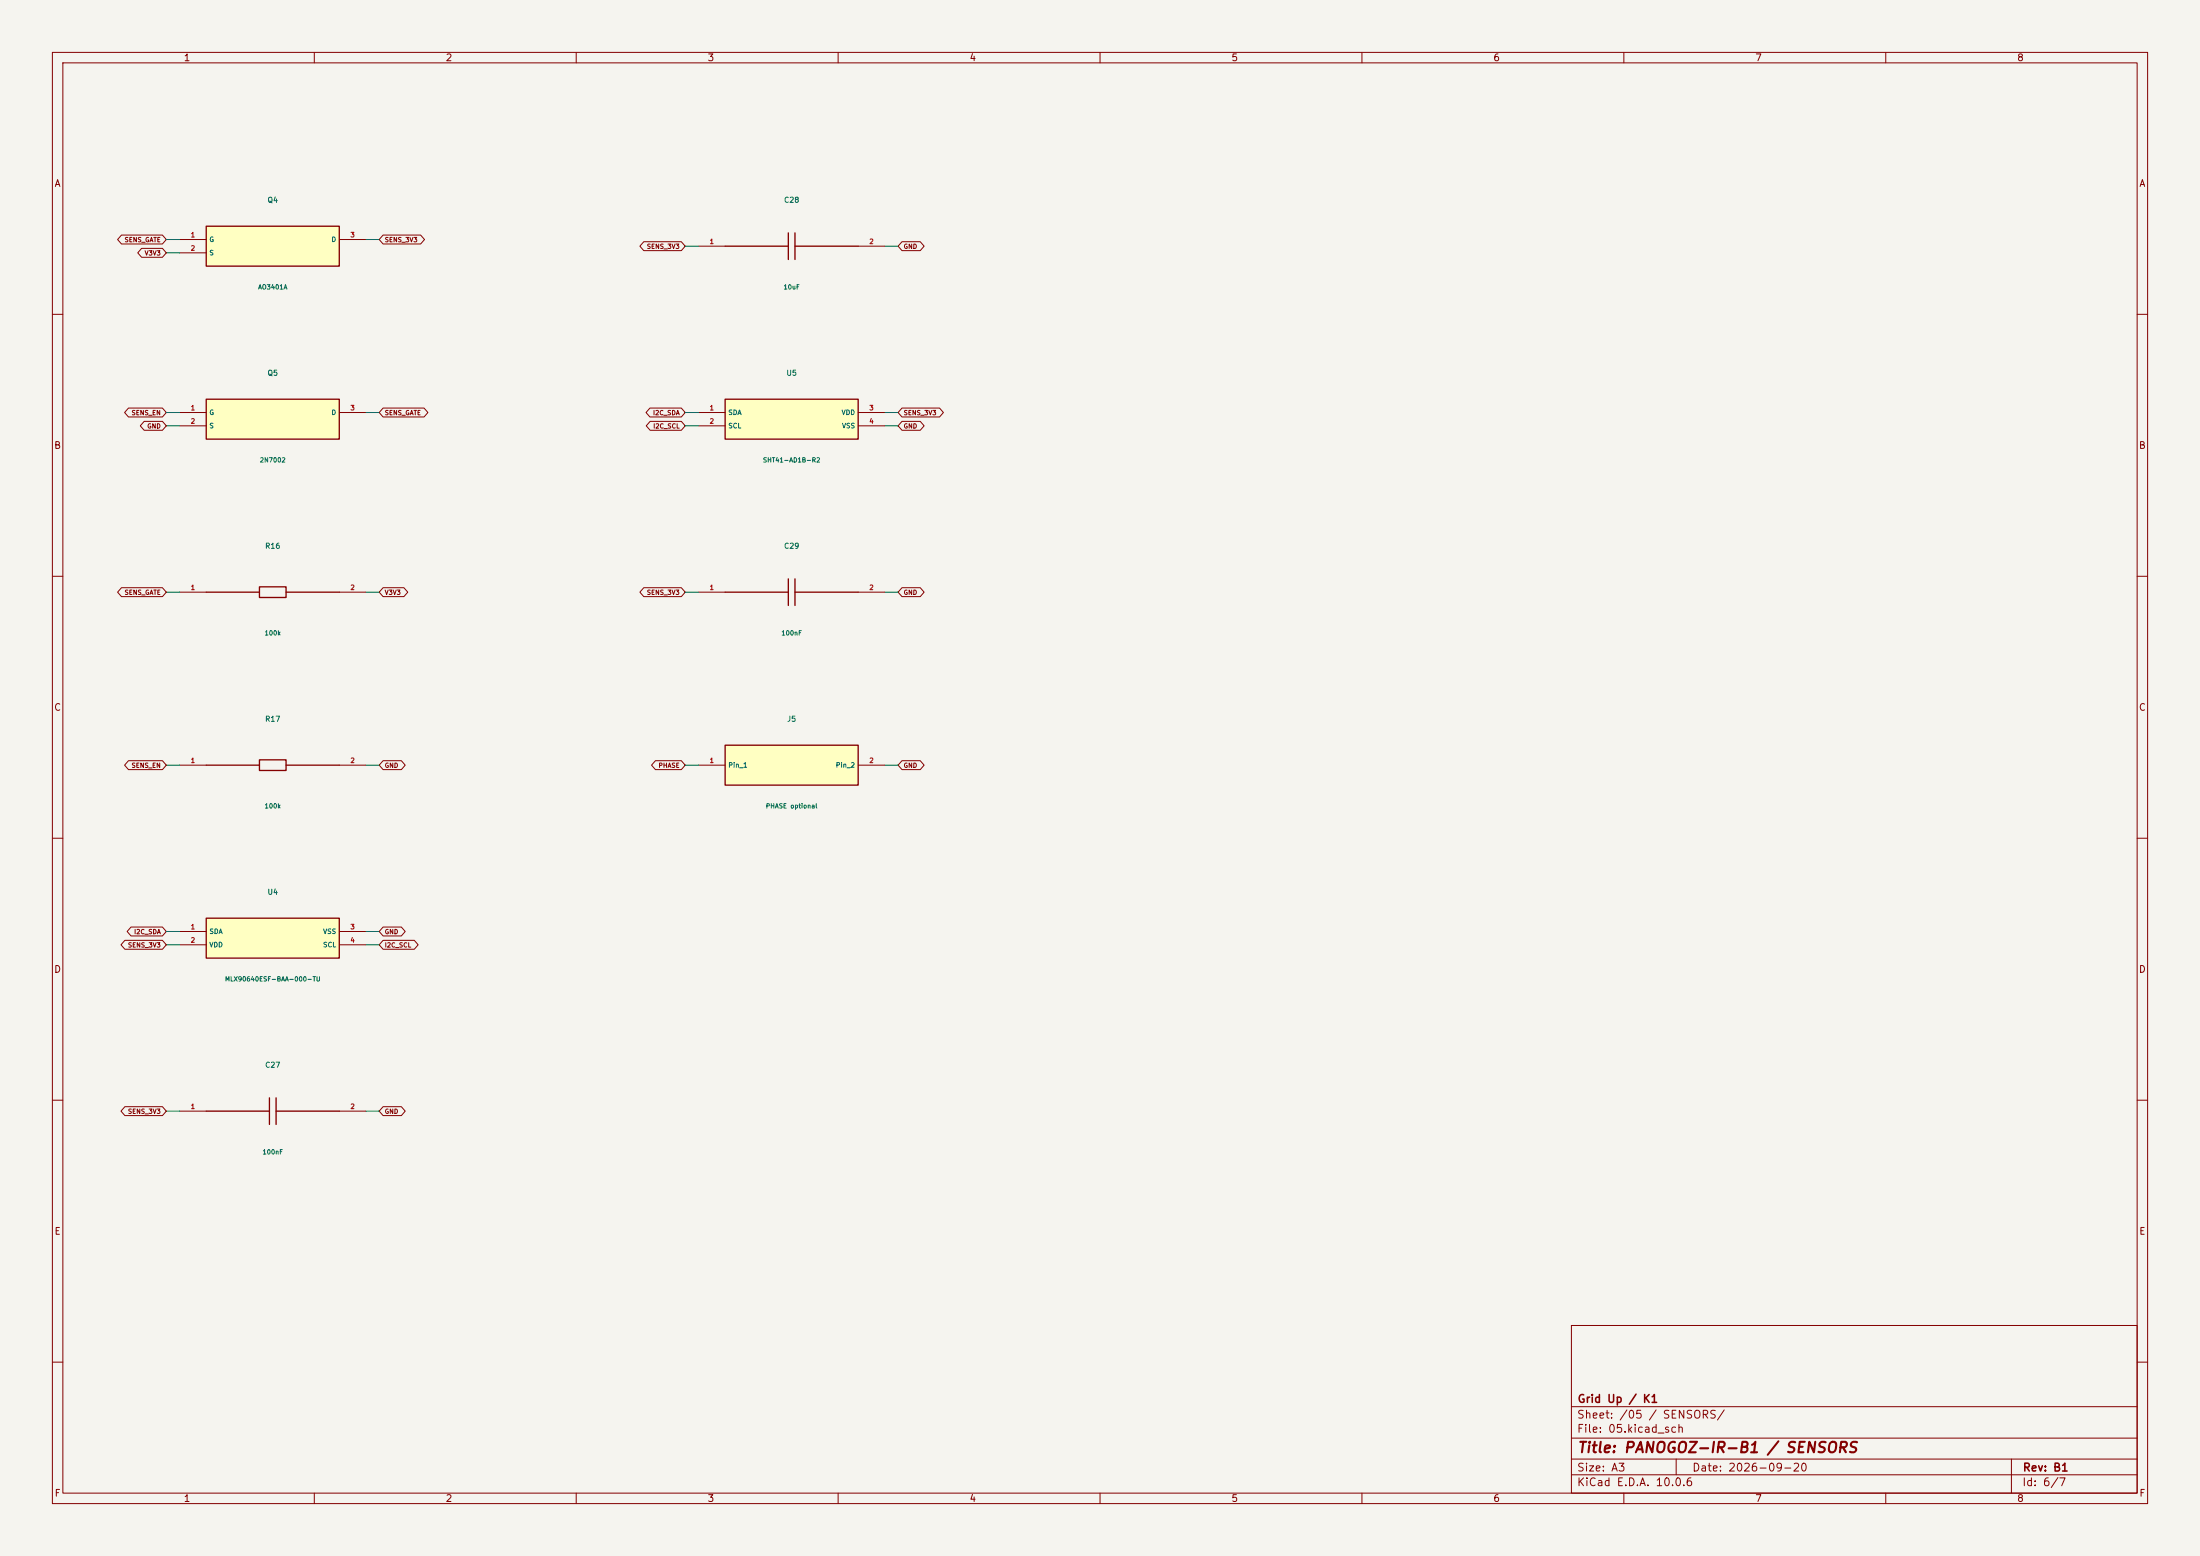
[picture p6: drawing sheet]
(kicad_sch (version 20250114) (generator "eeschema") (paper "A3") (title_block (title "PANOGOZ-IR-B1 / SENSORS") (date "2026-09-20") (rev "B1") (company "Grid Up / K1")) (lib_symbols (symbol "B1:Q4" (pin_names (offset .5)) (in_bom yes) (on_board yes) (property "Reference" "U" (at 0 8.81 0) (effects (font (size 1 1)))) (property "Value" "AO3401A" (at 0 -6.8100000000000005 0) (effects (font (size 1 1)))) (symbol "Q4_0_1" (rectangle (start -12.7 3.81) (end 12.7 -3.81) (stroke (width .254) (type default)) (fill (type background)))) (symbol "Q4_1_1" (pin input line (at -17.78 1.27 0) (length 5.08) (name "G" (effects (font (size .9 .9)))) (number "1" (effects (font (size .9 .9))))) (pin passive line (at -17.78 -1.27 0) (length 5.08) (name "S" (effects (font (size .9 .9)))) (number "2" (effects (font (size .9 .9))))) (pin passive line (at 17.78 1.27 180) (length 5.08) (name "D" (effects (font (size .9 .9)))) (number "3" (effects (font (size .9 .9))))))) (symbol "B1:Q5" (pin_names (offset .5)) (in_bom yes) (on_board yes) (property "Reference" "U" (at 0 8.81 0) (effects (font (size 1 1)))) (property "Value" "2N7002" (at 0 -6.8100000000000005 0) (effects (font (size 1 1)))) (symbol "Q5_0_1" (rectangle (start -12.7 3.81) (end 12.7 -3.81) (stroke (width .254) (type default)) (fill (type background)))) (symbol "Q5_1_1" (pin input line (at -17.78 1.27 0) (length 5.08) (name "G" (effects (font (size .9 .9)))) (number "1" (effects (font (size .9 .9))))) (pin passive line (at -17.78 -1.27 0) (length 5.08) (name "S" (effects (font (size .9 .9)))) (number "2" (effects (font (size .9 .9))))) (pin passive line (at 17.78 1.27 180) (length 5.08) (name "D" (effects (font (size .9 .9)))) (number "3" (effects (font (size .9 .9))))))) (symbol "B1:R16" (pin_names (offset .5)) (in_bom yes) (on_board yes) (property "Reference" "U" (at 0 8.81 0) (effects (font (size 1 1)))) (property "Value" "100k" (at 0 -6.8100000000000005 0) (effects (font (size 1 1)))) (symbol "R16_0_1" (rectangle (start -2.54 1.016) (end 2.54 -1.016) (stroke (width .254) (type default)) (fill (type none))) (polyline (pts (xy -12.7 0) (xy -2.54 0)) (stroke (width .254) (type default)) (fill (type none))) (polyline (pts (xy 2.54 0) (xy 12.7 0)) (stroke (width .254) (type default)) (fill (type none)))) (symbol "R16_1_1" (pin passive line (at -17.78 0.0 0) (length 5.08) (name "" (effects (font (size .9 .9)))) (number "1" (effects (font (size .9 .9))))) (pin passive line (at 17.78 0.0 180) (length 5.08) (name "" (effects (font (size .9 .9)))) (number "2" (effects (font (size .9 .9))))))) (symbol "B1:R17" (pin_names (offset .5)) (in_bom yes) (on_board yes) (property "Reference" "U" (at 0 8.81 0) (effects (font (size 1 1)))) (property "Value" "100k" (at 0 -6.8100000000000005 0) (effects (font (size 1 1)))) (symbol "R17_0_1" (rectangle (start -2.54 1.016) (end 2.54 -1.016) (stroke (width .254) (type default)) (fill (type none))) (polyline (pts (xy -12.7 0) (xy -2.54 0)) (stroke (width .254) (type default)) (fill (type none))) (polyline (pts (xy 2.54 0) (xy 12.7 0)) (stroke (width .254) (type default)) (fill (type none)))) (symbol "R17_1_1" (pin passive line (at -17.78 0.0 0) (length 5.08) (name "" (effects (font (size .9 .9)))) (number "1" (effects (font (size .9 .9))))) (pin passive line (at 17.78 0.0 180) (length 5.08) (name "" (effects (font (size .9 .9)))) (number "2" (effects (font (size .9 .9))))))) (symbol "B1:U4" (pin_names (offset .5)) (in_bom yes) (on_board yes) (property "Reference" "U" (at 0 8.81 0) (effects (font (size 1 1)))) (property "Value" "MLX90640ESF-BAA-000-TU" (at 0 -6.8100000000000005 0) (effects (font (size 1 1)))) (symbol "U4_0_1" (rectangle (start -12.7 3.81) (end 12.7 -3.81) (stroke (width .254) (type default)) (fill (type background)))) (symbol "U4_1_1" (pin bidirectional line (at -17.78 1.27 0) (length 5.08) (name "SDA" (effects (font (size .9 .9)))) (number "1" (effects (font (size .9 .9))))) (pin power_in line (at -17.78 -1.27 0) (length 5.08) (name "VDD" (effects (font (size .9 .9)))) (number "2" (effects (font (size .9 .9))))) (pin power_in line (at 17.78 1.27 180) (length 5.08) (name "VSS" (effects (font (size .9 .9)))) (number "3" (effects (font (size .9 .9))))) (pin input line (at 17.78 -1.27 180) (length 5.08) (name "SCL" (effects (font (size .9 .9)))) (number "4" (effects (font (size .9 .9))))))) (symbol "B1:C27" (pin_names (offset .5)) (in_bom yes) (on_board yes) (property "Reference" "U" (at 0 8.81 0) (effects (font (size 1 1)))) (property "Value" "100nF" (at 0 -6.8100000000000005 0) (effects (font (size 1 1)))) (symbol "C27_0_1" (polyline (pts (xy -0.635 -2.54) (xy -0.635 2.54)) (stroke (width .254) (type default)) (fill (type none))) (polyline (pts (xy 0.635 -2.54) (xy 0.635 2.54)) (stroke (width .254) (type default)) (fill (type none))) (polyline (pts (xy -12.7 0) (xy -0.635 0)) (stroke (width .254) (type default)) (fill (type none))) (polyline (pts (xy 0.635 0) (xy 12.7 0)) (stroke (width .254) (type default)) (fill (type none)))) (symbol "C27_1_1" (pin passive line (at -17.78 0.0 0) (length 5.08) (name "" (effects (font (size .9 .9)))) (number "1" (effects (font (size .9 .9))))) (pin passive line (at 17.78 0.0 180) (length 5.08) (name "" (effects (font (size .9 .9)))) (number "2" (effects (font (size .9 .9))))))) (symbol "B1:C28" (pin_names (offset .5)) (in_bom yes) (on_board yes) (property "Reference" "U" (at 0 8.81 0) (effects (font (size 1 1)))) (property "Value" "10uF" (at 0 -6.8100000000000005 0) (effects (font (size 1 1)))) (symbol "C28_0_1" (polyline (pts (xy -0.635 -2.54) (xy -0.635 2.54)) (stroke (width .254) (type default)) (fill (type none))) (polyline (pts (xy 0.635 -2.54) (xy 0.635 2.54)) (stroke (width .254) (type default)) (fill (type none))) (polyline (pts (xy -12.7 0) (xy -0.635 0)) (stroke (width .254) (type default)) (fill (type none))) (polyline (pts (xy 0.635 0) (xy 12.7 0)) (stroke (width .254) (type default)) (fill (type none)))) (symbol "C28_1_1" (pin passive line (at -17.78 0.0 0) (length 5.08) (name "" (effects (font (size .9 .9)))) (number "1" (effects (font (size .9 .9))))) (pin passive line (at 17.78 0.0 180) (length 5.08) (name "" (effects (font (size .9 .9)))) (number "2" (effects (font (size .9 .9))))))) (symbol "B1:U5" (pin_names (offset .5)) (in_bom yes) (on_board yes) (property "Reference" "U" (at 0 8.81 0) (effects (font (size 1 1)))) (property "Value" "SHT41-AD1B-R2" (at 0 -6.8100000000000005 0) (effects (font (size 1 1)))) (symbol "U5_0_1" (rectangle (start -12.7 3.81) (end 12.7 -3.81) (stroke (width .254) (type default)) (fill (type background)))) (symbol "U5_1_1" (pin bidirectional line (at -17.78 1.27 0) (length 5.08) (name "SDA" (effects (font (size .9 .9)))) (number "1" (effects (font (size .9 .9))))) (pin input line (at -17.78 -1.27 0) (length 5.08) (name "SCL" (effects (font (size .9 .9)))) (number "2" (effects (font (size .9 .9))))) (pin power_in line (at 17.78 1.27 180) (length 5.08) (name "VDD" (effects (font (size .9 .9)))) (number "3" (effects (font (size .9 .9))))) (pin power_in line (at 17.78 -1.27 180) (length 5.08) (name "VSS" (effects (font (size .9 .9)))) (number "4" (effects (font (size .9 .9))))))) (symbol "B1:C29" (pin_names (offset .5)) (in_bom yes) (on_board yes) (property "Reference" "U" (at 0 8.81 0) (effects (font (size 1 1)))) (property "Value" "100nF" (at 0 -6.8100000000000005 0) (effects (font (size 1 1)))) (symbol "C29_0_1" (polyline (pts (xy -0.635 -2.54) (xy -0.635 2.54)) (stroke (width .254) (type default)) (fill (type none))) (polyline (pts (xy 0.635 -2.54) (xy 0.635 2.54)) (stroke (width .254) (type default)) (fill (type none))) (polyline (pts (xy -12.7 0) (xy -0.635 0)) (stroke (width .254) (type default)) (fill (type none))) (polyline (pts (xy 0.635 0) (xy 12.7 0)) (stroke (width .254) (type default)) (fill (type none)))) (symbol "C29_1_1" (pin passive line (at -17.78 0.0 0) (length 5.08) (name "" (effects (font (size .9 .9)))) (number "1" (effects (font (size .9 .9))))) (pin passive line (at 17.78 0.0 180) (length 5.08) (name "" (effects (font (size .9 .9)))) (number "2" (effects (font (size .9 .9))))))) (symbol "B1:J5" (pin_names (offset .5)) (in_bom yes) (on_board yes) (property "Reference" "U" (at 0 8.81 0) (effects (font (size 1 1)))) (property "Value" "PHASE optional" (at 0 -6.8100000000000005 0) (effects (font (size 1 1)))) (symbol "J5_0_1" (rectangle (start -12.7 3.81) (end 12.7 -3.81) (stroke (width .254) (type default)) (fill (type background)))) (symbol "J5_1_1" (pin passive line (at -17.78 0.0 0) (length 5.08) (name "Pin_1" (effects (font (size .9 .9)))) (number "1" (effects (font (size .9 .9))))) (pin passive line (at 17.78 0.0 180) (length 5.08) (name "Pin_2" (effects (font (size .9 .9)))) (number "2" (effects (font (size .9 .9))))))))
(symbol (lib_id "B1:Q4") (at 52.07 46.99 0) (unit 1) (in_bom yes) (on_board yes) (property "Reference" "Q4" (at 52.07 38.18 0) (effects (font (size 1 1)) )) (property "Value" "AO3401A" (at 52.07 54.800000000000004 0) (effects (font (size 0.85 0.85)) )) (property "Footprint" "Package_TO_SOT_SMD:SOT-23" (at 52.07 46.99 0) (effects (font (size 0.85 0.85)) (hide yes))) (property "MPN" "AO3401A" (at 52.07 46.99 0) (effects (font (size 0.85 0.85)) (hide yes))))
(wire (pts (xy 34.29 45.72) (xy 31.75 45.72)) (stroke (width 0) (type default)))
(global_label "SENS_GATE" (shape bidirectional) (at 31.75 45.72 180) (effects (font (size .85 .85)) (justify right)) (property "Intersheetrefs" "${INTERSHEET_REFS}" (at 31.75 45.72 0) (effects (font (size 1 1)) (hide yes))))
(wire (pts (xy 34.29 48.260000000000005) (xy 31.75 48.260000000000005)) (stroke (width 0) (type default)))
(global_label "V3V3" (shape bidirectional) (at 31.75 48.260000000000005 180) (effects (font (size .85 .85)) (justify right)) (property "Intersheetrefs" "${INTERSHEET_REFS}" (at 31.75 48.260000000000005 0) (effects (font (size 1 1)) (hide yes))))
(wire (pts (xy 69.85 45.72) (xy 72.39 45.72)) (stroke (width 0) (type default)))
(global_label "SENS_3V3" (shape bidirectional) (at 72.39 45.72 0) (effects (font (size .85 .85)) (justify left)) (property "Intersheetrefs" "${INTERSHEET_REFS}" (at 72.39 45.72 0) (effects (font (size 1 1)) (hide yes))))
(symbol (lib_id "B1:Q5") (at 52.07 80.00999999999999 0) (unit 1) (in_bom yes) (on_board yes) (property "Reference" "Q5" (at 52.07 71.19999999999999 0) (effects (font (size 1 1)) )) (property "Value" "2N7002" (at 52.07 87.82 0) (effects (font (size 0.85 0.85)) )) (property "Footprint" "Package_TO_SOT_SMD:SOT-23" (at 52.07 80.00999999999999 0) (effects (font (size 0.85 0.85)) (hide yes))) (property "MPN" "2N7002" (at 52.07 80.00999999999999 0) (effects (font (size 0.85 0.85)) (hide yes))))
(wire (pts (xy 34.29 78.74) (xy 31.75 78.74)) (stroke (width 0) (type default)))
(global_label "SENS_EN" (shape bidirectional) (at 31.75 78.74 180) (effects (font (size .85 .85)) (justify right)) (property "Intersheetrefs" "${INTERSHEET_REFS}" (at 31.75 78.74 0) (effects (font (size 1 1)) (hide yes))))
(wire (pts (xy 34.29 81.27999999999999) (xy 31.75 81.27999999999999)) (stroke (width 0) (type default)))
(global_label "GND" (shape bidirectional) (at 31.75 81.27999999999999 180) (effects (font (size .85 .85)) (justify right)) (property "Intersheetrefs" "${INTERSHEET_REFS}" (at 31.75 81.27999999999999 0) (effects (font (size 1 1)) (hide yes))))
(wire (pts (xy 69.85 78.74) (xy 72.39 78.74)) (stroke (width 0) (type default)))
(global_label "SENS_GATE" (shape bidirectional) (at 72.39 78.74 0) (effects (font (size .85 .85)) (justify left)) (property "Intersheetrefs" "${INTERSHEET_REFS}" (at 72.39 78.74 0) (effects (font (size 1 1)) (hide yes))))
(symbol (lib_id "B1:R16") (at 52.07 113.02999999999999 0) (unit 1) (in_bom yes) (on_board yes) (property "Reference" "R16" (at 52.07 104.21999999999998 0) (effects (font (size 1 1)) )) (property "Value" "100k" (at 52.07 120.83999999999999 0) (effects (font (size 0.85 0.85)) )) (property "Footprint" "Resistor_SMD:R_0402_1005Metric" (at 52.07 113.02999999999999 0) (effects (font (size 0.85 0.85)) (hide yes))) (property "MPN" "1% thick film 100k" (at 52.07 113.02999999999999 0) (effects (font (size 0.85 0.85)) (hide yes))))
(wire (pts (xy 34.29 113.02999999999999) (xy 31.75 113.02999999999999)) (stroke (width 0) (type default)))
(global_label "SENS_GATE" (shape bidirectional) (at 31.75 113.02999999999999 180) (effects (font (size .85 .85)) (justify right)) (property "Intersheetrefs" "${INTERSHEET_REFS}" (at 31.75 113.02999999999999 0) (effects (font (size 1 1)) (hide yes))))
(wire (pts (xy 69.85 113.02999999999999) (xy 72.39 113.02999999999999)) (stroke (width 0) (type default)))
(global_label "V3V3" (shape bidirectional) (at 72.39 113.02999999999999 0) (effects (font (size .85 .85)) (justify left)) (property "Intersheetrefs" "${INTERSHEET_REFS}" (at 72.39 113.02999999999999 0) (effects (font (size 1 1)) (hide yes))))
(symbol (lib_id "B1:R17") (at 52.07 146.04999999999998 0) (unit 1) (in_bom yes) (on_board yes) (property "Reference" "R17" (at 52.07 137.23999999999998 0) (effects (font (size 1 1)) )) (property "Value" "100k" (at 52.07 153.85999999999999 0) (effects (font (size 0.85 0.85)) )) (property "Footprint" "Resistor_SMD:R_0402_1005Metric" (at 52.07 146.04999999999998 0) (effects (font (size 0.85 0.85)) (hide yes))) (property "MPN" "1% thick film 100k" (at 52.07 146.04999999999998 0) (effects (font (size 0.85 0.85)) (hide yes))))
(wire (pts (xy 34.29 146.04999999999998) (xy 31.75 146.04999999999998)) (stroke (width 0) (type default)))
(global_label "SENS_EN" (shape bidirectional) (at 31.75 146.04999999999998 180) (effects (font (size .85 .85)) (justify right)) (property "Intersheetrefs" "${INTERSHEET_REFS}" (at 31.75 146.04999999999998 0) (effects (font (size 1 1)) (hide yes))))
(wire (pts (xy 69.85 146.04999999999998) (xy 72.39 146.04999999999998)) (stroke (width 0) (type default)))
(global_label "GND" (shape bidirectional) (at 72.39 146.04999999999998 0) (effects (font (size .85 .85)) (justify left)) (property "Intersheetrefs" "${INTERSHEET_REFS}" (at 72.39 146.04999999999998 0) (effects (font (size 1 1)) (hide yes))))
(symbol (lib_id "B1:U4") (at 52.07 179.07 0) (unit 1) (in_bom yes) (on_board yes) (property "Reference" "U4" (at 52.07 170.26 0) (effects (font (size 1 1)) )) (property "Value" "MLX90640ESF-BAA-000-TU" (at 52.07 186.88 0) (effects (font (size 0.85 0.85)) )) (property "Footprint" "Package_TO_SOT_THT:TO-39-4_Window" (at 52.07 179.07 0) (effects (font (size 0.85 0.85)) (hide yes))) (property "MPN" "MLX90640ESF-BAA-000-TU" (at 52.07 179.07 0) (effects (font (size 0.85 0.85)) (hide yes))))
(wire (pts (xy 34.29 177.79999999999998) (xy 31.75 177.79999999999998)) (stroke (width 0) (type default)))
(global_label "I2C_SDA" (shape bidirectional) (at 31.75 177.79999999999998 180) (effects (font (size .85 .85)) (justify right)) (property "Intersheetrefs" "${INTERSHEET_REFS}" (at 31.75 177.79999999999998 0) (effects (font (size 1 1)) (hide yes))))
(wire (pts (xy 34.29 180.34) (xy 31.75 180.34)) (stroke (width 0) (type default)))
(global_label "SENS_3V3" (shape bidirectional) (at 31.75 180.34 180) (effects (font (size .85 .85)) (justify right)) (property "Intersheetrefs" "${INTERSHEET_REFS}" (at 31.75 180.34 0) (effects (font (size 1 1)) (hide yes))))
(wire (pts (xy 69.85 177.79999999999998) (xy 72.39 177.79999999999998)) (stroke (width 0) (type default)))
(global_label "GND" (shape bidirectional) (at 72.39 177.79999999999998 0) (effects (font (size .85 .85)) (justify left)) (property "Intersheetrefs" "${INTERSHEET_REFS}" (at 72.39 177.79999999999998 0) (effects (font (size 1 1)) (hide yes))))
(wire (pts (xy 69.85 180.34) (xy 72.39 180.34)) (stroke (width 0) (type default)))
(global_label "I2C_SCL" (shape bidirectional) (at 72.39 180.34 0) (effects (font (size .85 .85)) (justify left)) (property "Intersheetrefs" "${INTERSHEET_REFS}" (at 72.39 180.34 0) (effects (font (size 1 1)) (hide yes))))
(symbol (lib_id "B1:C27") (at 52.07 212.08999999999997 0) (unit 1) (in_bom yes) (on_board yes) (property "Reference" "C27" (at 52.07 203.27999999999997 0) (effects (font (size 1 1)) )) (property "Value" "100nF" (at 52.07 219.89999999999998 0) (effects (font (size 0.85 0.85)) )) (property "Footprint" "Capacitor_SMD:C_0402_1005Metric" (at 52.07 212.08999999999997 0) (effects (font (size 0.85 0.85)) (hide yes))) (property "MPN" "X7R 16V 100nF" (at 52.07 212.08999999999997 0) (effects (font (size 0.85 0.85)) (hide yes))))
(wire (pts (xy 34.29 212.08999999999997) (xy 31.75 212.08999999999997)) (stroke (width 0) (type default)))
(global_label "SENS_3V3" (shape bidirectional) (at 31.75 212.08999999999997 180) (effects (font (size .85 .85)) (justify right)) (property "Intersheetrefs" "${INTERSHEET_REFS}" (at 31.75 212.08999999999997 0) (effects (font (size 1 1)) (hide yes))))
(wire (pts (xy 69.85 212.08999999999997) (xy 72.39 212.08999999999997)) (stroke (width 0) (type default)))
(global_label "GND" (shape bidirectional) (at 72.39 212.08999999999997 0) (effects (font (size .85 .85)) (justify left)) (property "Intersheetrefs" "${INTERSHEET_REFS}" (at 72.39 212.08999999999997 0) (effects (font (size 1 1)) (hide yes))))
(symbol (lib_id "B1:C28") (at 151.13 46.99 0) (unit 1) (in_bom yes) (on_board yes) (property "Reference" "C28" (at 151.13 38.18 0) (effects (font (size 1 1)) )) (property "Value" "10uF" (at 151.13 54.800000000000004 0) (effects (font (size 0.85 0.85)) )) (property "Footprint" "Capacitor_SMD:C_0805_2012Metric" (at 151.13 46.99 0) (effects (font (size 0.85 0.85)) (hide yes))) (property "MPN" "X7R 16V 10uF" (at 151.13 46.99 0) (effects (font (size 0.85 0.85)) (hide yes))))
(wire (pts (xy 133.35 46.99) (xy 130.81 46.99)) (stroke (width 0) (type default)))
(global_label "SENS_3V3" (shape bidirectional) (at 130.81 46.99 180) (effects (font (size .85 .85)) (justify right)) (property "Intersheetrefs" "${INTERSHEET_REFS}" (at 130.81 46.99 0) (effects (font (size 1 1)) (hide yes))))
(wire (pts (xy 168.91 46.99) (xy 171.45 46.99)) (stroke (width 0) (type default)))
(global_label "GND" (shape bidirectional) (at 171.45 46.99 0) (effects (font (size .85 .85)) (justify left)) (property "Intersheetrefs" "${INTERSHEET_REFS}" (at 171.45 46.99 0) (effects (font (size 1 1)) (hide yes))))
(symbol (lib_id "B1:U5") (at 151.13 80.00999999999999 0) (unit 1) (in_bom yes) (on_board yes) (property "Reference" "U5" (at 151.13 71.19999999999999 0) (effects (font (size 1 1)) )) (property "Value" "SHT41-AD1B-R2" (at 151.13 87.82 0) (effects (font (size 0.85 0.85)) )) (property "Footprint" "Sensor_Humidity:Sensirion_DFN-4_1.5x1.5mm_P0.8mm_SHT4x_NoCentralPad" (at 151.13 80.00999999999999 0) (effects (font (size 0.85 0.85)) (hide yes))) (property "MPN" "SHT41-AD1B-R2" (at 151.13 80.00999999999999 0) (effects (font (size 0.85 0.85)) (hide yes))))
(wire (pts (xy 133.35 78.74) (xy 130.81 78.74)) (stroke (width 0) (type default)))
(global_label "I2C_SDA" (shape bidirectional) (at 130.81 78.74 180) (effects (font (size .85 .85)) (justify right)) (property "Intersheetrefs" "${INTERSHEET_REFS}" (at 130.81 78.74 0) (effects (font (size 1 1)) (hide yes))))
(wire (pts (xy 133.35 81.27999999999999) (xy 130.81 81.27999999999999)) (stroke (width 0) (type default)))
(global_label "I2C_SCL" (shape bidirectional) (at 130.81 81.27999999999999 180) (effects (font (size .85 .85)) (justify right)) (property "Intersheetrefs" "${INTERSHEET_REFS}" (at 130.81 81.27999999999999 0) (effects (font (size 1 1)) (hide yes))))
(wire (pts (xy 168.91 78.74) (xy 171.45 78.74)) (stroke (width 0) (type default)))
(global_label "SENS_3V3" (shape bidirectional) (at 171.45 78.74 0) (effects (font (size .85 .85)) (justify left)) (property "Intersheetrefs" "${INTERSHEET_REFS}" (at 171.45 78.74 0) (effects (font (size 1 1)) (hide yes))))
(wire (pts (xy 168.91 81.27999999999999) (xy 171.45 81.27999999999999)) (stroke (width 0) (type default)))
(global_label "GND" (shape bidirectional) (at 171.45 81.27999999999999 0) (effects (font (size .85 .85)) (justify left)) (property "Intersheetrefs" "${INTERSHEET_REFS}" (at 171.45 81.27999999999999 0) (effects (font (size 1 1)) (hide yes))))
(symbol (lib_id "B1:C29") (at 151.13 113.02999999999999 0) (unit 1) (in_bom yes) (on_board yes) (property "Reference" "C29" (at 151.13 104.21999999999998 0) (effects (font (size 1 1)) )) (property "Value" "100nF" (at 151.13 120.83999999999999 0) (effects (font (size 0.85 0.85)) )) (property "Footprint" "Capacitor_SMD:C_0402_1005Metric" (at 151.13 113.02999999999999 0) (effects (font (size 0.85 0.85)) (hide yes))) (property "MPN" "X7R 16V 100nF" (at 151.13 113.02999999999999 0) (effects (font (size 0.85 0.85)) (hide yes))))
(wire (pts (xy 133.35 113.02999999999999) (xy 130.81 113.02999999999999)) (stroke (width 0) (type default)))
(global_label "SENS_3V3" (shape bidirectional) (at 130.81 113.02999999999999 180) (effects (font (size .85 .85)) (justify right)) (property "Intersheetrefs" "${INTERSHEET_REFS}" (at 130.81 113.02999999999999 0) (effects (font (size 1 1)) (hide yes))))
(wire (pts (xy 168.91 113.02999999999999) (xy 171.45 113.02999999999999)) (stroke (width 0) (type default)))
(global_label "GND" (shape bidirectional) (at 171.45 113.02999999999999 0) (effects (font (size .85 .85)) (justify left)) (property "Intersheetrefs" "${INTERSHEET_REFS}" (at 171.45 113.02999999999999 0) (effects (font (size 1 1)) (hide yes))))
(symbol (lib_id "B1:J5") (at 151.13 146.04999999999998 0) (unit 1) (in_bom yes) (on_board yes) (property "Reference" "J5" (at 151.13 137.23999999999998 0) (effects (font (size 1 1)) )) (property "Value" "PHASE optional" (at 151.13 153.85999999999999 0) (effects (font (size 0.85 0.85)) )) (property "Footprint" "Connector_JST:JST_SH_SM02B-SRSS-TB_1x02-1MP_P1.00mm_Horizontal" (at 151.13 146.04999999999998 0) (effects (font (size 0.85 0.85)) (hide yes))) (property "MPN" "PHASE optional" (at 151.13 146.04999999999998 0) (effects (font (size 0.85 0.85)) (hide yes))))
(wire (pts (xy 133.35 146.04999999999998) (xy 130.81 146.04999999999998)) (stroke (width 0) (type default)))
(global_label "PHASE" (shape bidirectional) (at 130.81 146.04999999999998 180) (effects (font (size .85 .85)) (justify right)) (property "Intersheetrefs" "${INTERSHEET_REFS}" (at 130.81 146.04999999999998 0) (effects (font (size 1 1)) (hide yes))))
(wire (pts (xy 168.91 146.04999999999998) (xy 171.45 146.04999999999998)) (stroke (width 0) (type default)))
(global_label "GND" (shape bidirectional) (at 171.45 146.04999999999998 0) (effects (font (size .85 .85)) (justify left)) (property "Intersheetrefs" "${INTERSHEET_REFS}" (at 171.45 146.04999999999998 0) (effects (font (size 1 1)) (hide yes)))))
